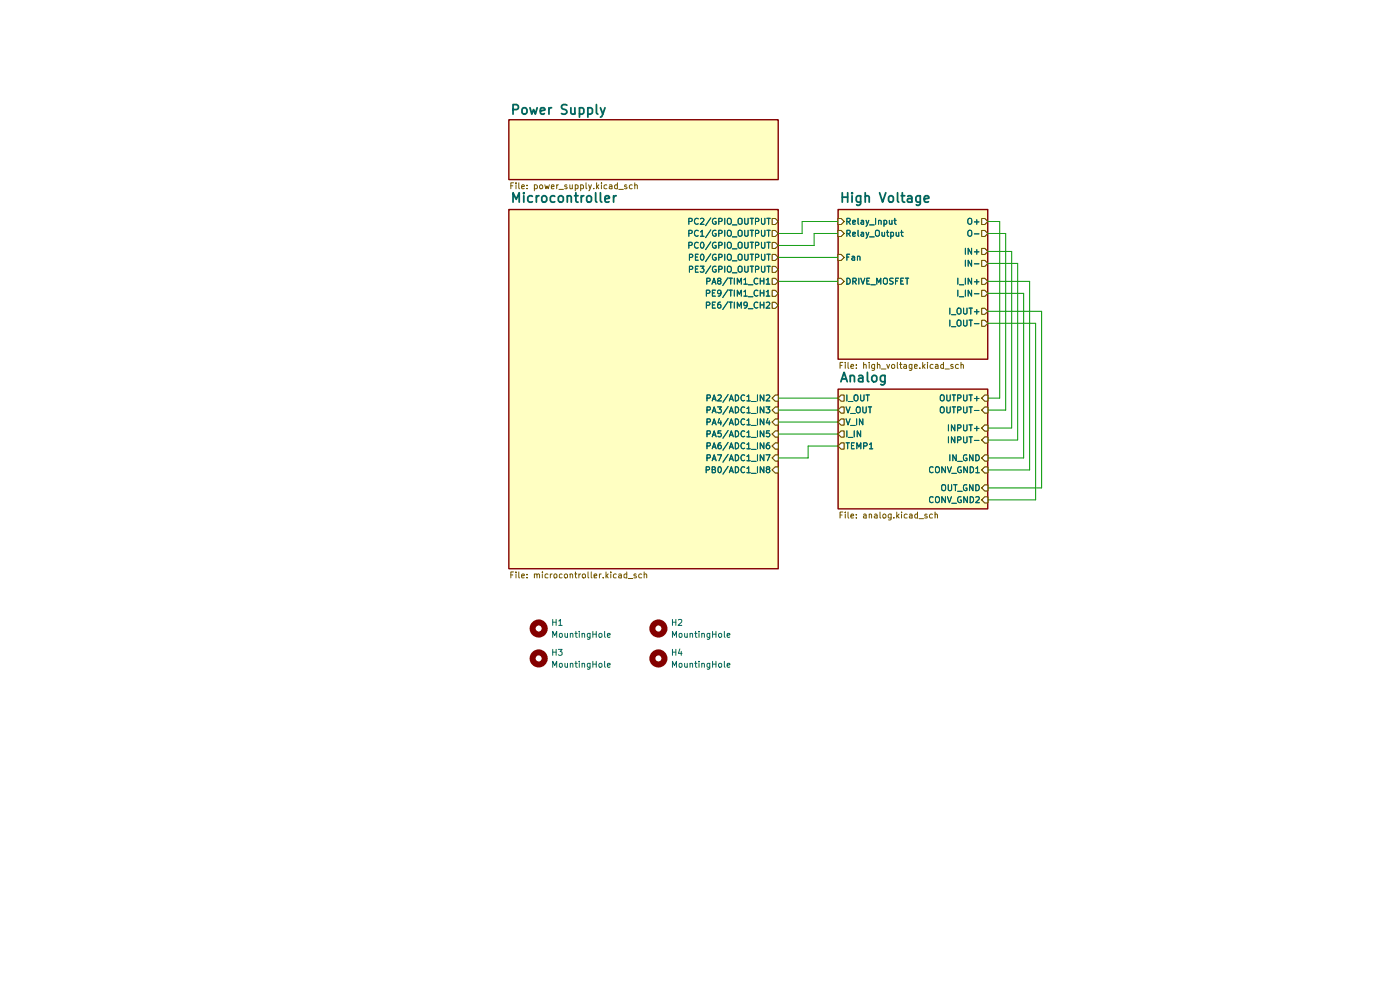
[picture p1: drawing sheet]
(kicad_sch
 (version 20260306)
 (generator "eeschema")
 (generator_version "10.0")
 (paper "A4")
 (lib_symbols
  (symbol "Mechanical:MountingHole"
   (pin_names
    (offset 1.016)) (exclude_from_sim no) (in_bom no) (on_board yes)
   (in_pos_files yes)
   (duplicate_pin_numbers_are_jumpers no)
   (property "Reference" "H" (at 0 5.08 0) (show_name no) (do_not_autoplace no) (effects (font (size 1.27 1.27))))
   (property "Value" "MountingHole" (at 0 3.175 0) (show_name no) (do_not_autoplace no) (effects (font (size 1.27 1.27))))
   (property "Footprint" "" (at 0 0 0) (show_name no) (do_not_autoplace no) (hide yes) (effects (font (size 1.27 1.27))))
   (property "Datasheet" "" (at 0 0 0) (show_name no) (do_not_autoplace no) (hide yes) (effects (font (size 1.27 1.27))))
   (property "Description" "Mounting Hole without connection" (at 0 0 0) (show_name no) (do_not_autoplace no) (hide yes) (effects (font (size 1.27 1.27))))
   (symbol "MountingHole_0_1"
    (circle (center 0 0) (radius 1.27) (stroke (width 1.27) (type default)) (fill (type none))))
   (embedded_fonts no)))
 (wire
  (pts (xy 172.72 49.53) (xy 177.8 49.53))
  (stroke (width 0) (type default)))
 (wire
  (pts (xy 217.17 97.155) (xy 209.55 97.155))
  (stroke (width 0) (type default)))
 (wire
  (pts (xy 213.36 49.53) (xy 209.55 49.53))
  (stroke (width 0) (type default)))
 (wire
  (pts (xy 170.18 46.99) (xy 177.8 46.99))
  (stroke (width 0) (type default)))
 (wire
  (pts (xy 219.71 106.045) (xy 209.55 106.045))
  (stroke (width 0) (type default)))
 (wire
  (pts (xy 214.63 90.805) (xy 214.63 53.34))
  (stroke (width 0) (type default)))
 (wire
  (pts (xy 215.9 55.88) (xy 215.9 93.345))
  (stroke (width 0) (type default)))
 (wire
  (pts (xy 165.1 52.07) (xy 172.72 52.07))
  (stroke (width 0) (type default)))
 (wire
  (pts (xy 220.98 66.04) (xy 220.98 103.505))
  (stroke (width 0) (type default)))
 (wire
  (pts (xy 165.1 49.53) (xy 170.18 49.53))
  (stroke (width 0) (type default)))
 (wire
  (pts (xy 209.55 68.58) (xy 219.71 68.58))
  (stroke (width 0) (type default)))
 (wire
  (pts (xy 218.44 99.695) (xy 209.55 99.695))
  (stroke (width 0) (type default)))
 (wire
  (pts (xy 171.45 97.155) (xy 171.45 94.615))
  (stroke (width 0) (type default)))
 (wire
  (pts (xy 209.55 86.995) (xy 213.36 86.995))
  (stroke (width 0) (type default)))
 (wire
  (pts (xy 217.17 62.23) (xy 217.17 97.155))
  (stroke (width 0) (type default)))
 (wire
  (pts (xy 165.1 86.995) (xy 177.8 86.995))
  (stroke (width 0) (type default)))
 (wire
  (pts (xy 171.45 94.615) (xy 177.8 94.615))
  (stroke (width 0) (type default)))
 (wire
  (pts (xy 209.55 84.455) (xy 212.09 84.455))
  (stroke (width 0) (type default)))
 (wire
  (pts (xy 209.55 55.88) (xy 215.9 55.88))
  (stroke (width 0) (type default)))
 (wire
  (pts (xy 165.1 84.455) (xy 177.8 84.455))
  (stroke (width 0) (type default)))
 (wire
  (pts (xy 219.71 68.58) (xy 219.71 106.045))
  (stroke (width 0) (type default)))
 (wire
  (pts (xy 209.55 59.69) (xy 218.44 59.69))
  (stroke (width 0) (type default)))
 (wire
  (pts (xy 212.09 46.99) (xy 209.55 46.99))
  (stroke (width 0) (type default)))
 (wire
  (pts (xy 213.36 86.995) (xy 213.36 49.53))
  (stroke (width 0) (type default)))
 (wire
  (pts (xy 218.44 59.69) (xy 218.44 99.695))
  (stroke (width 0) (type default)))
 (wire
  (pts (xy 165.1 97.155) (xy 171.45 97.155))
  (stroke (width 0) (type default)))
 (wire
  (pts (xy 170.18 46.99) (xy 170.18 49.53))
  (stroke (width 0) (type default)))
 (wire
  (pts (xy 172.72 52.07) (xy 172.72 49.53))
  (stroke (width 0) (type default)))
 (wire
  (pts (xy 165.1 89.535) (xy 177.8 89.535))
  (stroke (width 0) (type default)))
 (wire
  (pts (xy 165.1 54.61) (xy 177.8 54.61))
  (stroke (width 0) (type default)))
 (wire
  (pts (xy 209.55 66.04) (xy 220.98 66.04))
  (stroke (width 0) (type default)))
 (wire
  (pts (xy 165.1 92.075) (xy 177.8 92.075))
  (stroke (width 0) (type default)))
 (wire
  (pts (xy 209.55 90.805) (xy 214.63 90.805))
  (stroke (width 0) (type default)))
 (wire
  (pts (xy 215.9 93.345) (xy 209.55 93.345))
  (stroke (width 0) (type default)))
 (wire
  (pts (xy 212.09 84.455) (xy 212.09 46.99))
  (stroke (width 0) (type default)))
 (wire
  (pts (xy 220.98 103.505) (xy 209.55 103.505))
  (stroke (width 0) (type default)))
 (wire
  (pts (xy 214.63 53.34) (xy 209.55 53.34))
  (stroke (width 0) (type default)))
 (wire
  (pts (xy 165.1 59.69) (xy 177.8 59.69))
  (stroke (width 0) (type default)))
 (wire
  (pts (xy 209.55 62.23) (xy 217.17 62.23))
  (stroke (width 0) (type default)))
 (symbol
  (lib_id "Mechanical:MountingHole")
  (at 114.3 133.35 0)
  (unit 1)
  (body_style 1)
  (exclude_from_sim no)
  (in_bom no)
  (on_board yes)
  (in_pos_files yes)
  (dnp no)
  (fields_autoplaced yes)
  (property "Reference" "H1" (at 116.84 132.0799 0) (show_name no) (do_not_autoplace no) (effects (font (size 1.27 1.27)) (justify left)))
  (property "Value" "MountingHole" (at 116.84 134.6199 0) (show_name no) (do_not_autoplace no) (effects (font (size 1.27 1.27)) (justify left)))
  (property "Footprint" "MountingHole:MountingHole_3.2mm_M3" (at 114.3 133.35 0) (hide yes) (show_name no) (do_not_autoplace no) (effects (font (size 1.27 1.27))))
  (property "Datasheet" "" (at 114.3 133.35 0) (hide yes) (show_name no) (do_not_autoplace no) (effects (font (size 1.27 1.27))))
  (property "Description" "Mounting Hole without connection" (at 114.3 133.35 0) (hide yes) (show_name no) (do_not_autoplace no) (effects (font (size 1.27 1.27)))))
 (symbol
  (lib_id "Mechanical:MountingHole")
  (at 114.3 139.7 0)
  (unit 1)
  (body_style 1)
  (exclude_from_sim no)
  (in_bom no)
  (on_board yes)
  (in_pos_files yes)
  (dnp no)
  (fields_autoplaced yes)
  (property "Reference" "H3" (at 116.84 138.4299 0) (show_name no) (do_not_autoplace no) (effects (font (size 1.27 1.27)) (justify left)))
  (property "Value" "MountingHole" (at 116.84 140.9699 0) (show_name no) (do_not_autoplace no) (effects (font (size 1.27 1.27)) (justify left)))
  (property "Footprint" "MountingHole:MountingHole_3.2mm_M3" (at 114.3 139.7 0) (hide yes) (show_name no) (do_not_autoplace no) (effects (font (size 1.27 1.27))))
  (property "Datasheet" "" (at 114.3 139.7 0) (hide yes) (show_name no) (do_not_autoplace no) (effects (font (size 1.27 1.27))))
  (property "Description" "Mounting Hole without connection" (at 114.3 139.7 0) (hide yes) (show_name no) (do_not_autoplace no) (effects (font (size 1.27 1.27)))))
 (symbol
  (lib_id "Mechanical:MountingHole")
  (at 139.7 139.7 0)
  (unit 1)
  (body_style 1)
  (exclude_from_sim no)
  (in_bom no)
  (on_board yes)
  (in_pos_files yes)
  (dnp no)
  (fields_autoplaced yes)
  (property "Reference" "H4" (at 142.24 138.4299 0) (show_name no) (do_not_autoplace no) (effects (font (size 1.27 1.27)) (justify left)))
  (property "Value" "MountingHole" (at 142.24 140.9699 0) (show_name no) (do_not_autoplace no) (effects (font (size 1.27 1.27)) (justify left)))
  (property "Footprint" "MountingHole:MountingHole_3.2mm_M3" (at 139.7 139.7 0) (hide yes) (show_name no) (do_not_autoplace no) (effects (font (size 1.27 1.27))))
  (property "Datasheet" "" (at 139.7 139.7 0) (hide yes) (show_name no) (do_not_autoplace no) (effects (font (size 1.27 1.27))))
  (property "Description" "Mounting Hole without connection" (at 139.7 139.7 0) (hide yes) (show_name no) (do_not_autoplace no) (effects (font (size 1.27 1.27)))))
 (symbol
  (lib_id "Mechanical:MountingHole")
  (at 139.7 133.35 0)
  (unit 1)
  (body_style 1)
  (exclude_from_sim no)
  (in_bom no)
  (on_board yes)
  (in_pos_files yes)
  (dnp no)
  (fields_autoplaced yes)
  (property "Reference" "H2" (at 142.24 132.0799 0) (show_name no) (do_not_autoplace no) (effects (font (size 1.27 1.27)) (justify left)))
  (property "Value" "MountingHole" (at 142.24 134.6199 0) (show_name no) (do_not_autoplace no) (effects (font (size 1.27 1.27)) (justify left)))
  (property "Footprint" "MountingHole:MountingHole_3.2mm_M3" (at 139.7 133.35 0) (hide yes) (show_name no) (do_not_autoplace no) (effects (font (size 1.27 1.27))))
  (property "Datasheet" "" (at 139.7 133.35 0) (hide yes) (show_name no) (do_not_autoplace no) (effects (font (size 1.27 1.27))))
  (property "Description" "Mounting Hole without connection" (at 139.7 133.35 0) (hide yes) (show_name no) (do_not_autoplace no) (effects (font (size 1.27 1.27)))))
 (sheet
  (at 177.8 44.45)
  (size 31.75 31.75)
  (exclude_from_sim no)
  (in_bom yes)
  (on_board yes)
  (dnp no)
  (fields_autoplaced yes)
  (stroke (width 0.3) (type solid) (color 132 0 0 1))
  (fill (color 255 255 194 1))
  (property "Sheetname" "High Voltage" (at 177.8 43.2996 0) (show_name no) (do_not_autoplace no) (effects (font (size 2 2) (thickness 0.4)
    (bold yes)) (justify left bottom)))
  (property "Sheetfile" "high_voltage.kicad_sch" (at 177.8 76.8584 0) (show_name no) (do_not_autoplace no) (effects (font (size 1.27 1.27)) (justify left top)))
  (pin "I_OUT+" output (at 209.55 66.04 0) (effects (font (size 1.27 1.27)) (justify right)))
  (pin "IN-" output (at 209.55 55.88 0) (effects (font (size 1.27 1.27)) (justify right)))
  (pin "O-" output (at 209.55 49.53 0) (effects (font (size 1.27 1.27)) (justify right)))
  (pin "I_OUT-" output (at 209.55 68.58 0) (effects (font (size 1.27 1.27)) (justify right)))
  (pin "IN+" output (at 209.55 53.34 0) (effects (font (size 1.27 1.27)) (justify right)))
  (pin "O+" output (at 209.55 46.99 0) (effects (font (size 1.27 1.27)) (justify right)))
  (pin "Relay_Input" input (at 177.8 46.99 180) (effects (font (size 1.27 1.27)) (justify left)))
  (pin "I_IN-" output (at 209.55 62.23 0) (effects (font (size 1.27 1.27)) (justify right)))
  (pin "I_IN+" output (at 209.55 59.69 0) (effects (font (size 1.27 1.27)) (justify right)))
  (pin "DRIVE_MOSFET" input (at 177.8 59.69 180) (effects (font (size 1.27 1.27)) (justify left)))
  (pin "Relay_Output" input (at 177.8 49.53 180) (effects (font (size 1.27 1.27)) (justify left)))
  (pin "Fan" input (at 177.8 54.61 180) (effects (font (size 1.27 1.27)) (justify left))))
 (sheet
  (at 107.95 25.4)
  (size 57.15 12.7)
  (exclude_from_sim no)
  (in_bom yes)
  (on_board yes)
  (dnp no)
  (fields_autoplaced yes)
  (stroke (width 0.3) (type solid) (color 132 0 0 1))
  (fill (color 255 255 194 1))
  (property "Sheetname" "Power Supply" (at 107.95 24.6146 0) (show_name no) (do_not_autoplace no) (effects (font (size 2 2) (thickness 0.4)
    (bold yes)) (justify left bottom)))
  (property "Sheetfile" "power_supply.kicad_sch" (at 107.95 38.7584 0) (show_name no) (do_not_autoplace no) (effects (font (size 1.27 1.27)) (justify left top))))
 (sheet
  (at 177.8 82.55)
  (size 31.75 25.4)
  (exclude_from_sim no)
  (in_bom yes)
  (on_board yes)
  (dnp no)
  (fields_autoplaced yes)
  (stroke (width 0.3) (type solid) (color 132 0 0 1))
  (fill (color 255 255 194 1))
  (property "Sheetname" "Analog" (at 177.8 81.3996 0) (show_name no) (do_not_autoplace no) (effects (font (size 2 2) (thickness 0.4)
    (bold yes)) (justify left bottom)))
  (property "Sheetfile" "analog.kicad_sch" (at 177.8 108.6084 0) (show_name no) (do_not_autoplace no) (effects (font (size 1.27 1.27)) (justify left top)))
  (pin "I_OUT" output (at 177.8 84.455 180) (effects (font (size 1.27 1.27)) (justify left)))
  (pin "V_IN" output (at 177.8 89.535 180) (effects (font (size 1.27 1.27)) (justify left)))
  (pin "V_OUT" output (at 177.8 86.995 180) (effects (font (size 1.27 1.27)) (justify left)))
  (pin "INPUT-" input (at 209.55 93.345 0) (effects (font (size 1.27 1.27)) (justify right)))
  (pin "CONV_GND2" input (at 209.55 106.045 0) (effects (font (size 1.27 1.27)) (justify right)))
  (pin "TEMP1" output (at 177.8 94.615 180) (effects (font (size 1.27 1.27)) (justify left)))
  (pin "OUTPUT-" input (at 209.55 86.995 0) (effects (font (size 1.27 1.27)) (justify right)))
  (pin "CONV_GND1" input (at 209.55 99.695 0) (effects (font (size 1.27 1.27)) (justify right)))
  (pin "I_IN" output (at 177.8 92.075 180) (effects (font (size 1.27 1.27)) (justify left)))
  (pin "INPUT+" input (at 209.55 90.805 0) (effects (font (size 1.27 1.27)) (justify right)))
  (pin "IN_GND" input (at 209.55 97.155 0) (effects (font (size 1.27 1.27)) (justify right)))
  (pin "OUTPUT+" input (at 209.55 84.455 0) (effects (font (size 1.27 1.27)) (justify right)))
  (pin "OUT_GND" input (at 209.55 103.505 0) (effects (font (size 1.27 1.27)) (justify right))))
 (sheet
  (at 107.95 44.45)
  (size 57.15 76.2)
  (exclude_from_sim no)
  (in_bom yes)
  (on_board yes)
  (dnp no)
  (fields_autoplaced yes)
  (stroke (width 0.3) (type solid) (color 132 0 0 1))
  (fill (color 255 255 194 1))
  (property "Sheetname" "Microcontroller" (at 107.95 43.2996 0) (show_name no) (do_not_autoplace no) (effects (font (size 2 2) (thickness 0.4)
    (bold yes)) (justify left bottom)))
  (property "Sheetfile" "microcontroller.kicad_sch" (at 107.95 121.3084 0) (show_name no) (do_not_autoplace no) (effects (font (size 1.27 1.27)) (justify left top)))
  (pin "PB0{slash}ADC1_IN8" input (at 165.1 99.695 0) (effects (font (size 1.27 1.27)) (justify right)))
  (pin "PE9{slash}TIM1_CH1" output (at 165.1 62.23 0) (effects (font (size 1.27 1.27)) (justify right)))
  (pin "PA5{slash}ADC1_IN5" input (at 165.1 92.075 0) (effects (font (size 1.27 1.27)) (justify right)))
  (pin "PA4{slash}ADC1_IN4" input (at 165.1 89.535 0) (effects (font (size 1.27 1.27)) (justify right)))
  (pin "PA7{slash}ADC1_IN7" input (at 165.1 97.155 0) (effects (font (size 1.27 1.27)) (justify right)))
  (pin "PA6{slash}ADC1_IN6" input (at 165.1 94.615 0) (effects (font (size 1.27 1.27)) (justify right)))
  (pin "PE6{slash}TIM9_CH2" output (at 165.1 64.77 0) (effects (font (size 1.27 1.27)) (justify right)))
  (pin "PE3{slash}GPIO_OUTPUT" output (at 165.1 57.15 0) (effects (font (size 1.27 1.27)) (justify right)))
  (pin "PC0{slash}GPIO_OUTPUT" output (at 165.1 52.07 0) (effects (font (size 1.27 1.27)) (justify right)))
  (pin "PC2{slash}GPIO_OUTPUT" output (at 165.1 46.99 0) (effects (font (size 1.27 1.27)) (justify right)))
  (pin "PA3{slash}ADC1_IN3" input (at 165.1 86.995 0) (effects (font (size 1.27 1.27)) (justify right)))
  (pin "PA8{slash}TIM1_CH1" output (at 165.1 59.69 0) (effects (font (size 1.27 1.27)) (justify right)))
  (pin "PA2{slash}ADC1_IN2" input (at 165.1 84.455 0) (effects (font (size 1.27 1.27)) (justify right)))
  (pin "PE0{slash}GPIO_OUTPUT" output (at 165.1 54.61 0) (effects (font (size 1.27 1.27)) (justify right)))
  (pin "PC1{slash}GPIO_OUTPUT" output (at 165.1 49.53 0) (effects (font (size 1.27 1.27)) (justify right))))
 (sheet_instances
  (path ""
   (page "1")))
 (embedded_fonts no))
